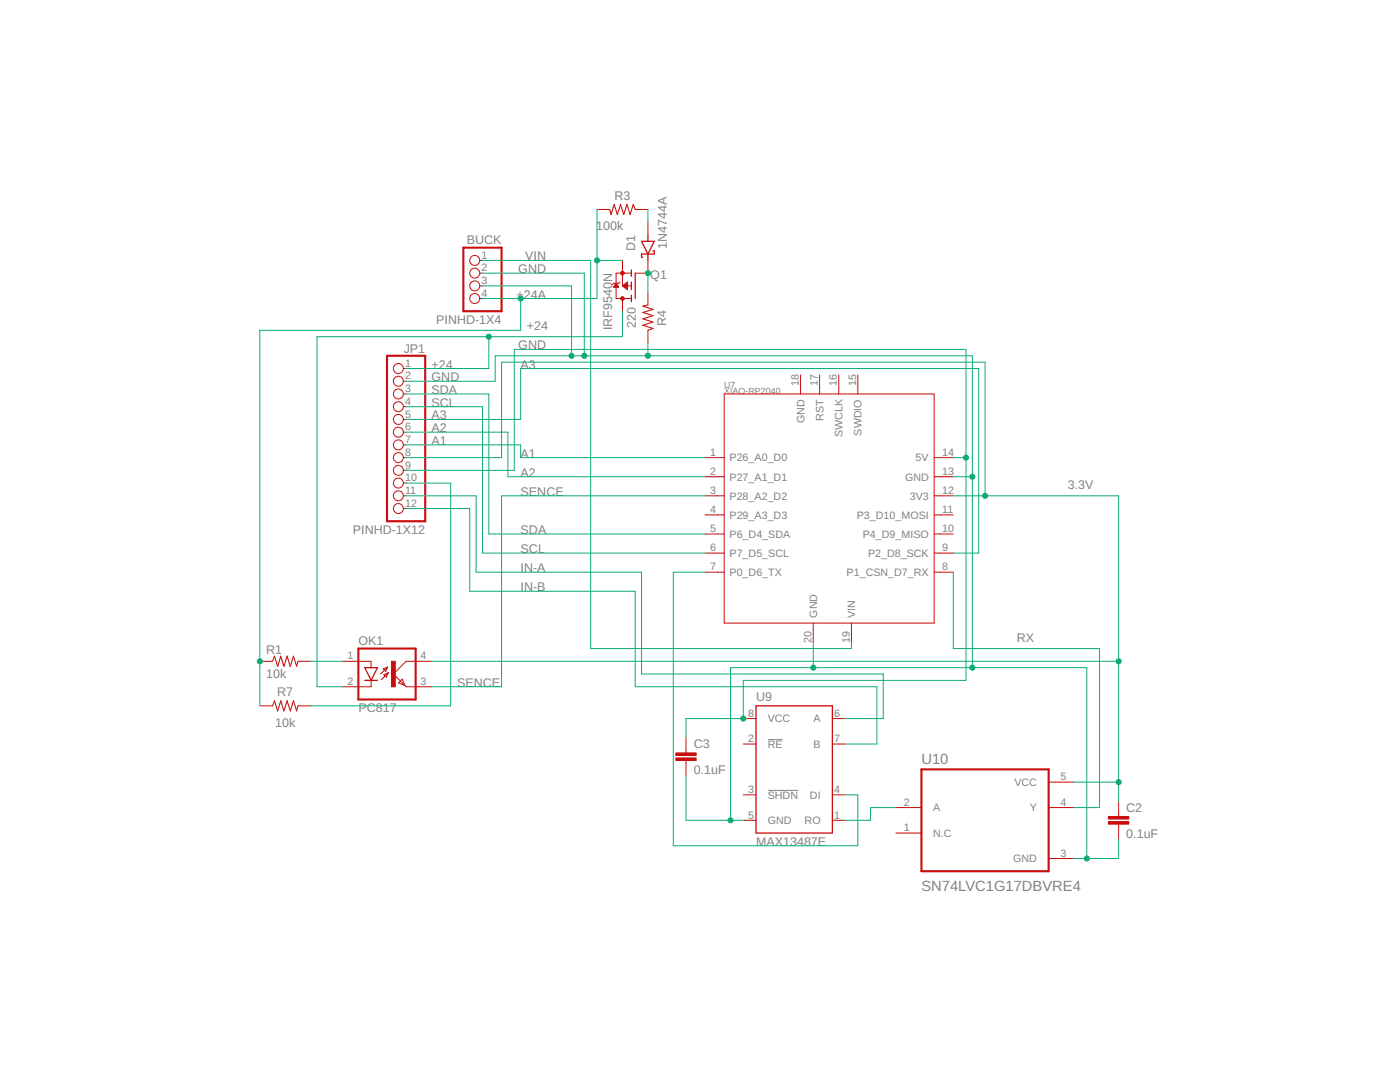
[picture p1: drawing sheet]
<svg xmlns="http://www.w3.org/2000/svg" width="279mm" height="216mm" viewBox="0 0 279 216" stroke-linecap="round" stroke-linejoin="round" font-family="sans-serif">
<path d="M153.2 147.6h3M153.2 157.7h6.1" fill="none" stroke="#808080" stroke-width=".2"/>
<g fill="none" stroke="#c90d0c" stroke-width=".2">
<path d="M95.7 57h.6M95.7 54.5h.6M95.7 59.6h.6M95.7 52h.6M119.1 41.8h2.6M122.5 57.1h.9M122.6 57h.7M122.7 56.9h.5M122.8 56.8h.3M122.9 56.7h.1M123 56.5l.5 .8h-1.1zM123.7 56.3l-.2 .2h-1.1l-.2 .3"/>
<path d="M124.2 57h1.8M124.2 52v5M124.2 59.6v2.5M124.4 57.1h.8M124.4 56.9h.8M124.5 57.3h.7M124.5 56.8h.7M124.7 57.4h.5M124.7 56.7h.5M124.9 56.5h.3M124.9 57.5h.3M125 57.6h.2"/>
<path d="M125 56.4h.2M125.2 57.7h.1M125.2 56.3h.1M125.2 56.3l-1 .7M125.2 56.3v1.5l-1-.8M126 54.5h-3v5.1h3M126.8 41.8h2.5M129.3 52v2.5h-2.5M129.3 44.3v2.6M129.3 58.3v2.5M80.5 78.6h.5M80.5 73.5h.5"/>
<path d="M80.5 76.1h.5M129.3 65.9v2.6M144.5 78.6h41.9v45.7h-41.9zM159.8 74.8v3.8M163.6 74.8v3.8M167.4 74.8v3.8M171.2 74.8v3.8M80.5 91.3h.5M80.5 98.9h.5M80.5 81.2h.5M80.5 83.7h.5M80.5 86.2h.5"/>
<path d="M80.5 88.8h.5M80.5 93.9h.5M80.5 96.4h.5M140.7 91.3h3.8M140.7 95.1h3.8M140.7 98.9h3.8M186.4 91.3h3.8M186.4 95.1h3.8M186.4 98.9h3.8M80.5 101.5h.5M140.7 102.7h3.8M140.7 106.6h3.8"/>
<path d="M140.7 110.4h3.8M140.7 114.2h3.8M186.4 102.7h3.8M186.4 106.6h3.8M186.4 110.4h3.8M186.4 114.2h3.8M51.9 132h2.5M59.5 132h2.5M68.3 132h5.8v1.2M74.1 135.8v1.2h-5.8M76.5 133.5l.9-.4-.4 .9zM76.6 134.6l.9-.4-.4 .9z"/>
<path d="M77.4 133.1l-1.4 1.4M77.5 134.2l-1.4 1.4M80.3 135.5l.5 1.3-1.3-.5zM86.1 132h-5.1l-2.5 2.5 2.5 2.5h5.1M162.3 124.3v3.8M169.9 124.3v3.8M51.9 140.8h2.5M59.5 140.8h2.5M136.9 147.2v3M136.9 151.7v3.1M148.3 143.4h2.6M148.3 148.5h2.6"/>
<path d="M148.3 158.6h2.6M166.1 143.4h2.6M166.1 148.5h2.6M166.1 158.6h2.6M209.3 156.1h5.1M223.2 159.9v3M148.3 163.7h2.6M166.1 163.7h2.6M178.8 161.1h5.1M178.8 166.2h5.1M209.3 161.1h5.1M209.3 171.3h5.1"/>
<path d="M223.2 164.4v3.1"/>
<circle cx="94.7" cy="57" r=".99"/>
<circle cx="94.7" cy="52" r=".99"/>
<circle cx="94.7" cy="54.5" r=".99"/>
<circle cx="94.7" cy="59.6" r=".99"/>
<circle cx="79.5" cy="73.5" r=".99"/>
<circle cx="79.5" cy="76.1" r=".99"/>
<circle cx="79.5" cy="78.6" r=".99"/>
<circle cx="79.5" cy="91.3" r=".99"/>
<circle cx="79.5" cy="88.8" r=".99"/>
<circle cx="79.5" cy="96.4" r=".99"/>
<circle cx="79.5" cy="98.9" r=".99"/>
<circle cx="79.5" cy="93.9" r=".99"/>
<circle cx="79.5" cy="86.2" r=".99"/>
<circle cx="79.5" cy="81.2" r=".99"/>
<circle cx="79.5" cy="83.7" r=".99"/>
<circle cx="79.5" cy="101.5" r=".99"/>
</g>
<path d="M126 53.9v1.2M126 56.3v1.5M126 58.9v1.3M126.8 54.5v5.1M128 48.2h2.6l-1.3 2.5zM129.3 46.9v1.3M129.3 50.7v1.3M130.3 50.1h.3v.6h-2.6v.6h.3M72.8 133.2h2.5l-1.2 2.6zM72.8 135.8h2.5M150.9 140.8h15.2v25.4h-15.2z" fill="none" stroke="#c90d0c" stroke-width=".25"/>
<path d="M92.5 49.4h7.6v12.7h-7.6zM77.2 71h7.7v33h-7.7zM71.5 129.4h11.5v10.2h-11.5zM183.9 153.5h25.4v20.3h-25.4z" fill="none" stroke="#c90d0c" stroke-width=".42"/>
<g fill="#c90d0c" stroke="#c90d0c" stroke-width=".2">
<path d="M221.2 163.9h4.1v.5h-4.1z"/>
<path d="M221.2 162.9h4.1v.5h-4.1z"/>
<path d="M134.9 151.2h4v.5h-4z"/>
<path d="M134.9 150.2h4v.5h-4z"/>
<path d="M78.1 132h.8v5h-.8z"/>
</g>
<g fill="#c90d0c" stroke="#c90d0c" stroke-width=".2">
<circle cx="124.2" cy="54.5" r=".36"/>
<circle cx="124.2" cy="59.6" r=".36"/>
</g>
<path d="M121.7 41.8l.2 1 .7-2 .6 2 .6-2 .7 2 .6-2 .7 2 .6-2 .4 1M129.3 60.8l-1 .3 2 .6-2 .7 2 .6-2 .6 2 .7-2 .6 2 .6-1 .4M54.4 132l.4-1.1 .6 2.1 .6-2.1 .7 2.1 .6-2.1 .6 2.1 .7-2.1 .6 2.1 .3-1M54.4 140.8l.4-1 .6 2.1 .6-2.1 .7 2.1 .6-2.1 .6 2.1 .7-2.1 .6 2.1 .3-1.1" fill="none" stroke="#c90d0c" stroke-width=".21"/>
<g fill="none" stroke="#0dab76" stroke-width=".2">
<path d="M96.3 52h21.6v77.4h52v-1.3M96.3 54.5h20.3v16.5M96.3 57h17.8v14M103.9 59.6v6.3h-52v74.9M119.1 52h5.1M119.1 41.8v17.8h-22.8M129.3 41.8v2.5M129.3 54.5v3.8M81 78.6h16.6v28h43.1M81 76.1h17.8v-5.1h95.3v62.2M97.6 67.2v6.3h-16.6M124.2 62.1v5.1h-60.9v69.8h5"/>
<path d="M129.3 68.5v2.5M81 98.9h14v15.3h33v20.3h48.3v8.9h-7.6M81 91.3h19.1v-19h96.5v26.6M81 88.8h22.9v2.5h36.8M81 93.9h21.6v-24.2h90.2v66.1h-44.5v7.6h-11.4v3.8M81 86.2h20.4v8.9h39.3M81 83.7h22.9v-10.2h91.4v36.9h-5.1M81 81.2h15.3v29.2h44.4M81 96.4h8.9v44.4h-27.9M140.7 98.9h-40.6v38.1h-14M190.2 98.9h33v61M190.2 91.3h2.6"/>
<path d="M190.2 95.1h3.9M81 101.5h12.7v16.5h33.1v19h48.2v11.5h-6.3M140.7 114.2h-6.3v54.6h36.8v-10.2h-2.5M190.2 114.2v15.2h29.2v31.7h-5M62 132h6.3M86.1 132h137.1M162.3 128.1v5.1M136.9 154.8v8.9h11.4M214.4 156.1h8.8M145.8 163.7v-30.5h71.1v38.1M178.8 161.1h-5.1v2.6h-5M223.2 167.5v3.8h-8.8"/>
</g>
<g fill="#0dab76" stroke="#0dab76" stroke-width=".2">
<circle cx="223.2" cy="156.1" r=".51"/>
<circle cx="223.2" cy="132" r=".51"/>
<circle cx="196.6" cy="98.9" r=".51"/>
<circle cx="148.3" cy="143.4" r=".51"/>
<circle cx="192.8" cy="91.3" r=".51"/>
<circle cx="129.3" cy="54.5" r=".51"/>
<circle cx="129.3" cy="71" r=".51"/>
<circle cx="114.1" cy="71" r=".51"/>
<circle cx="145.8" cy="163.7" r=".51"/>
<circle cx="216.9" cy="171.3" r=".51"/>
<circle cx="194.1" cy="133.2" r=".51"/>
<circle cx="162.3" cy="133.2" r=".51"/>
<circle cx="194.1" cy="95.1" r=".51"/>
<circle cx="116.6" cy="71" r=".51"/>
<circle cx="51.9" cy="132" r=".51"/>
<circle cx="119.1" cy="52" r=".51"/>
<circle cx="103.9" cy="59.6" r=".51"/>
<circle cx="97.6" cy="67.2" r=".51"/>
</g>
<g font-size="2.9" fill="#808080">
<text x="183.9" y="152.5">U10</text>
<text x="183.9" y="177.8">SN74LVC1G17DBVRE4</text>
</g>
<g font-size="2.5" fill="#808080">
<text x="122.6" y="39.9">R3</text>
<text x="119" y="46">100k</text>
<text x="93.2" y="48.8">BUCK</text>
<text x="104.8" y="52">VIN</text>
<text x="126.8" y="50.1" transform="rotate(-90 126.8 50.1)">D1</text>
<text x="133.1" y="49.7" transform="rotate(-90 133.1 49.7)">1N4744A</text>
<text x="103.1" y="59.6">+</text>
<text x="103.4" y="54.5">GND</text>
<text x="104.5" y="59.6">24A</text>
<text x="129.8" y="55.8">Q1</text>
<text x="87.1" y="64.7">PINHD-1X4</text>
<text x="105.2" y="65.9">+24</text>
<text x="122.2" y="65.9" transform="rotate(-90 122.2 65.9)">IRF9540N</text>
<text x="126.9" y="65.5" transform="rotate(-90 126.9 65.5)">220</text>
<text x="133" y="65" transform="rotate(-90 133 65)">R4</text>
<text x="80.6" y="70.4">JP1</text>
<text x="103.4" y="69.7">GND</text>
<text x="86.1" y="76.1">GND</text>
<text x="86.1" y="73.5">+24</text>
<text x="103.9" y="73.5">A3</text>
<text x="86.1" y="83.7">A3</text>
<text x="86.1" y="81.2">SCL</text>
<text x="86.1" y="78.6">SDA</text>
<text x="86.1" y="86.2">A2</text>
<text x="86.1" y="88.8">A1</text>
<text x="103.9" y="95.1">A2</text>
<text x="103.9" y="91.3">A1</text>
<text x="103.9" y="98.9">SENCE</text>
<text x="213.1" y="97.7">3.3V</text>
<text x="70.4" y="106.6">PINHD-1X12</text>
<text x="103.9" y="106.6">SDA</text>
<text x="103.9" y="110.4">SCL</text>
<text x="103.9" y="114.2">IN-A</text>
<text x="103.9" y="118">IN-B</text>
<text x="53.1" y="130.4">R1</text>
<text x="71.5" y="128.8">OK1</text>
<text x="202.9" y="128.1">RX</text>
<text x="53.1" y="135.2">10k</text>
<text x="91.2" y="137">SENCE</text>
<text x="55.3" y="139">R7</text>
<text x="71.5" y="142.1">PC817</text>
<text x="150.9" y="139.8">U9</text>
<text x="54.9" y="145">10k</text>
<text x="138.4" y="149.3">C3</text>
<text x="138.4" y="154.4">0.1uF</text>
<text x="224.8" y="167.1">0.1uF</text>
<text x="224.8" y="162">C2</text>
<text x="150.9" y="168.8">MAX13487E</text>
</g>
<g font-size="2.1" fill="#808080">
<text x="96.1" y="51.6">1</text>
<text x="96.1" y="54.1">2</text>
<text x="96.1" y="56.7">3</text>
<text x="96.1" y="59.2">4</text>
<text x="80.8" y="73.2">1</text>
<text x="80.8" y="75.7">2</text>
<text x="159.4" y="77" transform="rotate(-90 159.4 77)">18</text>
<text x="163.2" y="77" transform="rotate(-90 163.2 77)">17</text>
<text x="167" y="77" transform="rotate(-90 167 77)">16</text>
<text x="170.8" y="77" transform="rotate(-90 170.8 77)">15</text>
<text x="80.8" y="78.3">3</text>
<text x="80.8" y="80.8">4</text>
<text x="80.8" y="83.3">5</text>
<text x="164.3" y="84" transform="rotate(-90 164.3 84)">RST</text>
<text x="80.8" y="85.9">6</text>
<text x="80.8" y="88.4">7</text>
<text x="160.5" y="84.4" transform="rotate(-90 160.5 84.4)">GND</text>
<text x="168.1" y="87.3" transform="rotate(-90 168.1 87.3)">SWCLK</text>
<text x="172" y="86.9" transform="rotate(-90 172 86.9)">SWDIO</text>
<text x="80.8" y="91">8</text>
<text x="80.8" y="93.5">9</text>
<text x="141.7" y="91">1</text>
<text x="141.7" y="94.8">2</text>
<text x="145.6" y="92.1">P26_A0_D0</text>
<text x="145.6" y="95.9">P27_A1_D1</text>
<text x="180.6" y="95.9">GND</text>
<text x="182.7" y="92.1">5V</text>
<text x="188.1" y="94.8">13</text>
<text x="188.1" y="91">14</text>
<text x="80.8" y="96">10</text>
<text x="80.8" y="98.6">11</text>
<text x="80.8" y="101.1">12</text>
<text x="141.7" y="98.6">3</text>
<text x="145.6" y="99.7">P28_A2_D2</text>
<text x="181.6" y="99.7">3V3</text>
<text x="188.1" y="98.6">12</text>
<text x="141.7" y="102.4">4</text>
<text x="141.7" y="106.2">5</text>
<text x="145.6" y="103.5">P29_A3_D3</text>
<text x="145.6" y="107.3">P6_D4_SDA</text>
<text x="171" y="103.5">P3_D10_MOSI</text>
<text x="172.2" y="107.3">P4_D9_MISO</text>
<text x="188.1" y="106.2">10</text>
<text x="188.1" y="102.4">11</text>
<text x="141.7" y="110">6</text>
<text x="141.7" y="113.8">7</text>
<text x="145.6" y="111.1">P7_D5_SCL</text>
<text x="173.2" y="111.1">P2_D8_SCK</text>
<text x="188.1" y="113.8">8</text>
<text x="188.1" y="110">9</text>
<text x="145.6" y="114.9">P0_D6_TX</text>
<text x="169" y="114.9">P1_CSN_D7_RX</text>
<text x="163.1" y="123.3" transform="rotate(-90 163.1 123.3)">GND</text>
<text x="170.7" y="123.3" transform="rotate(-90 170.7 123.3)">VIN</text>
<text x="69.4" y="131.6">1</text>
<text x="83.9" y="131.6">4</text>
<text x="162" y="128.3" transform="rotate(-90 162 128.3)">20</text>
<text x="169.6" y="128.3" transform="rotate(-90 169.6 128.3)">19</text>
<text x="69.4" y="136.7">2</text>
<text x="83.9" y="136.7">3</text>
<text x="149.3" y="143">8</text>
<text x="166.5" y="143">6</text>
<text x="149.3" y="148.1">2</text>
<text x="153.2" y="144.1">VCC</text>
<text x="153.2" y="149.2">RE</text>
<text x="162.4" y="149.2">B</text>
<text x="162.4" y="144.1">A</text>
<text x="166.5" y="148.1">7</text>
<text x="211.6" y="155.7">5</text>
<text x="149.3" y="158.3">3</text>
<text x="153.2" y="159.4">SHDN</text>
<text x="161.6" y="159.4">DI</text>
<text x="166.5" y="158.3">4</text>
<text x="180.4" y="160.8">2</text>
<text x="186.2" y="161.9">A</text>
<text x="202.4" y="156.8">VCC</text>
<text x="205.5" y="161.9">Y</text>
<text x="211.6" y="160.8">4</text>
<text x="149.3" y="163.3">5</text>
<text x="153.2" y="164.5">GND</text>
<text x="160.6" y="164.5">RO</text>
<text x="166.5" y="163.3">1</text>
<text x="180.4" y="165.9">1</text>
<text x="186.2" y="167">N.C</text>
<text x="202.2" y="172.1">GND</text>
<text x="211.6" y="171">3</text>
</g>
<g font-size="1.8" fill="#808080">
<text x="144.5" y="77.3">U7</text>
<text x="144.5" y="78.6">XIAO-RP2040</text>
</g>
</svg>
